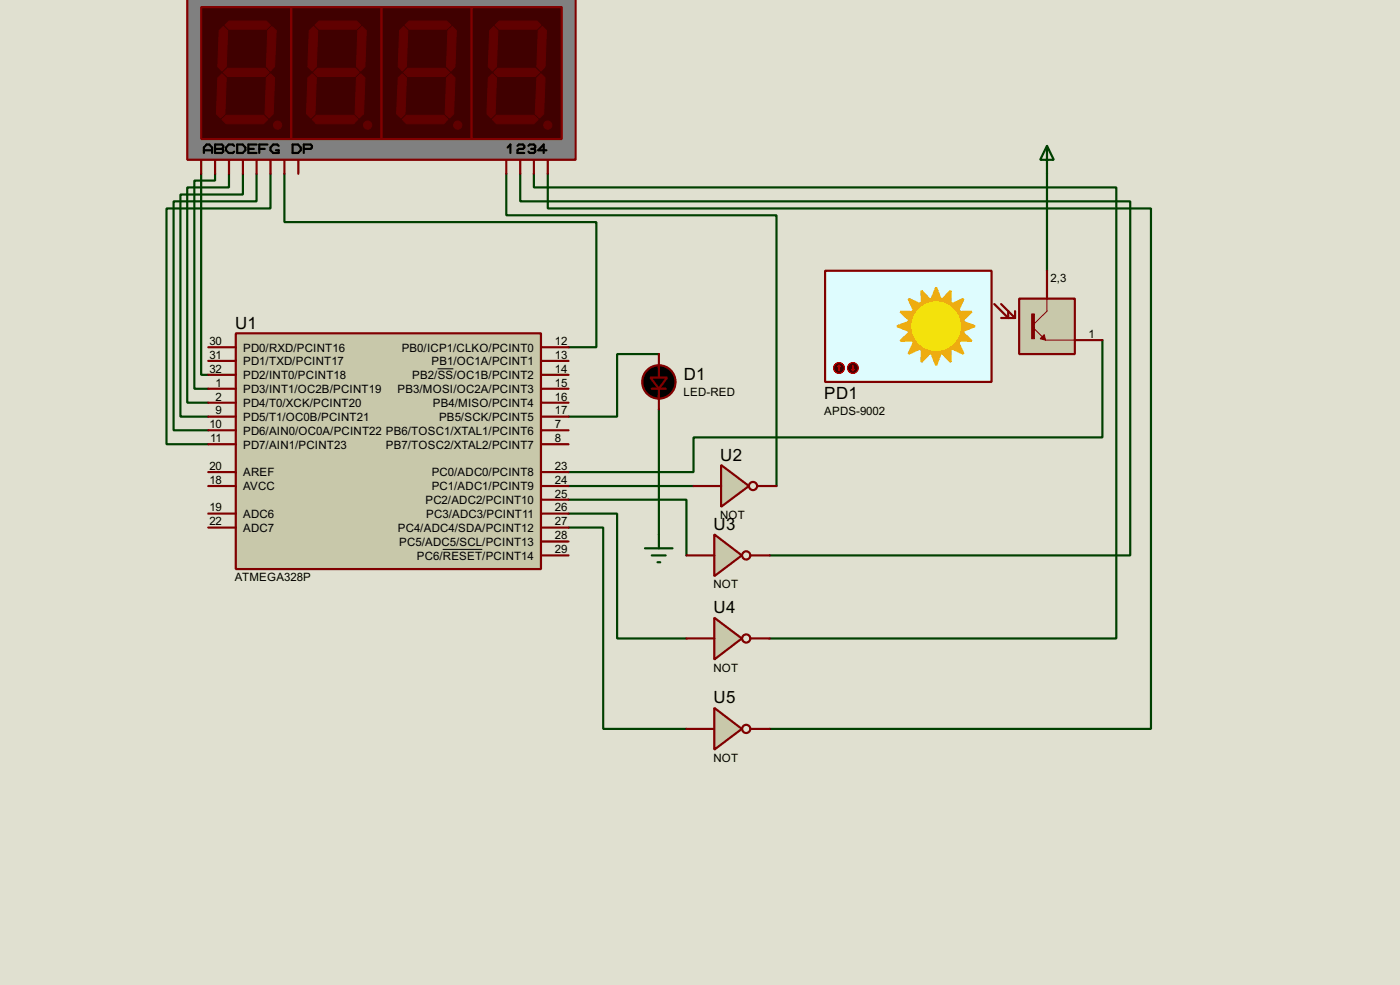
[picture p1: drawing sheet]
<svg xmlns="http://www.w3.org/2000/svg" width="256mm" height="180mm" viewBox="0 0 256 180" stroke-linecap="round" stroke-linejoin="round" font-family="sans-serif">
<path d="M0 0h256.5v180.3h-256.5z" fill="#e0e0d0"/>
<g fill="none" stroke="#004000" stroke-width=".4">
<path d="M36.9 31.8v36.8h1.3M39.4 31.8v1.3h-3.8v38.1h2.6M42 31.8v2.5h-7.7v39.4h3.9M44.5 31.8v3.8h-11.4v40.7h5.1M47 31.8v5.1h-15.2v41.9h6.4M49.6 31.8v6.4h-19.1v43.1h7.7M52.1 31.8v8.9h57.2v22.9h-5.1M92.8 31.8v7.6h49.5v49.6M95.3 31.8v5.1h111.8v64.8h-66.1M97.8 31.8v2.5h106.7v82.6h-63.5M100.4 31.8v6.4h110.5v95.2h-69.9M191.8 31.8v17.8"/>
<path d="M120.7 64.8h-7.6v11.5h-8.9M120.7 75v22.8M202 62.3v17.8h-74.9v6.3h-22.9M104.2 91.5h21.6v10.2M104.2 94h8.9v22.9h12.7M104.2 96.6h6.3v36.8h15.3M104.2 89h22.9"/>
</g>
<path d="M43.2 61h55.9v43.2h-55.9z" fill="#c8c8aa" stroke="#800000" stroke-width=".4"/>
<g fill="none" stroke="#800000" stroke-width=".4">
<path d="M38.2 63.6h5M38.2 66.1h5M38.2 71.2h5M38.2 68.6h5M38.2 78.8h5M38.2 76.3h5M38.2 73.7h5M99.1 63.6h5.1M99.1 66.1h5.1M99.1 71.2h5.1M99.1 68.6h5.1M99.1 78.8h5.1"/>
<path d="M99.1 76.3h5.1M99.1 73.7h5.1M38.2 81.3h5M38.2 96.6h5M38.2 94h5M38.2 89h5M38.2 86.4h5M99.1 81.3h5.1M99.1 99.1h5.1M99.1 96.6h5.1M99.1 94h5.1M99.1 91.5h5.1"/>
<path d="M99.1 89h5.1M99.1 86.4h5.1M99.1 101.7h5.1"/>
</g>
<path d="M80.2 67.5h2.9M81.1 100.6h7.3" fill="none" stroke="#000" stroke-width=".18"/>
<path d="M34.3 -.1h71.2v29.4h-71.2z" fill="#808080" stroke="#800000" stroke-width=".4"/>
<path d="M36.9 1.3h16.5v24.2h-16.5z" fill="#400000" stroke="#800000" stroke-width=".4"/>
<g fill="#600000" stroke="#600000" stroke-width=".18">
<path d="M41.2 4.6l.8-.7h6.8l.8 .7-.8 .8h-6.8z" fill-rule="evenodd"/>
<path d="M49.8 4.9l.8 .7-.3 6.6-.7 .8-.8-.8 .3-6.6z" fill-rule="evenodd"/>
<path d="M40.9 13.3l.8-.8h6.9l.7 .8-.7 .7h-6.9z" fill-rule="evenodd"/>
<path d="M40.2 5.6l.7-.7 .8 .7-.2 6.6-.8 .8-.8-.8z" fill-rule="evenodd"/>
<path d="M48.8 14.3l.8-.8 .7 .8-.2 6.6-.8 .7-.7-.7z" fill-rule="evenodd"/>
<path d="M40.7 21.9l.8-.8h6.8l.8 .8-.8 .8h-6.8z" fill-rule="evenodd"/>
<path d="M39.9 14.3l.8-.8 .8 .8-.3 6.6-.8 .7-.7-.7z" fill-rule="evenodd"/>
</g>
<path d="M53.4 1.3h16.5v24.2h-16.5z" fill="#400000" stroke="#800000" stroke-width=".4"/>
<g fill="#600000" stroke="#600000" stroke-width=".18">
<path d="M57.7 4.6l.8-.7h6.8l.8 .7-.8 .8h-6.8z" fill-rule="evenodd"/>
<path d="M65.6 5.6l.7-.7 .8 .7-.2 6.6-.8 .8-.8-.8z" fill-rule="evenodd"/>
<path d="M58.2 12.5h6.9l.7 .8-.7 .7h-6.9l-.7-.7z" fill-rule="evenodd"/>
<path d="M56.7 5.6l.8-.7 .7 .7-.2 6.6-.8 .8-.8-.8z" fill-rule="evenodd"/>
<path d="M65.3 14.3l.8-.8 .8 .8-.3 6.6-.8 .7-.7-.7z" fill-rule="evenodd"/>
<path d="M57.2 21.9l.8-.8h6.8l.8 .8-.8 .8h-6.8z" fill-rule="evenodd"/>
<path d="M56.4 14.3l.8-.8 .8 .8-.3 6.6-.7 .7-.8-.7z" fill-rule="evenodd"/>
<circle cx="50.8" cy="22.9" r=".75"/>
<circle cx="67.3" cy="22.9" r=".75"/>
</g>
<path d="M69.9 1.3h16.5v24.2h-16.5z" fill="#400000" stroke="#800000" stroke-width=".4"/>
<g fill="#600000" stroke="#600000" stroke-width=".18">
<path d="M74.2 4.6l.8-.7h6.8l.8 .7-.8 .8h-6.8z" fill-rule="evenodd"/>
<path d="M82.1 5.6l.8-.7 .7 .7-.2 6.6-.8 .8-.8-.8z" fill-rule="evenodd"/>
<path d="M74 13.3l.7-.8h6.9l.8 .8-.8 .7h-6.9z" fill-rule="evenodd"/>
<path d="M73.2 5.6l.8-.7 .7 .7-.2 6.6-.8 .8-.7-.8z" fill-rule="evenodd"/>
<path d="M81.8 14.3l.8-.8 .8 .8-.3 6.6-.7 .7-.8-.7z" fill-rule="evenodd"/>
<path d="M73.7 21.9l.8-.8h6.8l.8 .8-.8 .8h-6.8z" fill-rule="evenodd"/>
<path d="M73 14.3l.7-.8 .8 .8-.3 6.6-.7 .7-.8-.7z" fill-rule="evenodd"/>
<circle cx="83.8" cy="22.9" r=".75"/>
</g>
<path d="M86.4 1.3h16.5v24.2h-16.5z" fill="#400000" stroke="#800000" stroke-width=".4"/>
<g fill="#600000" stroke="#600000" stroke-width=".18">
<path d="M90.7 4.6l.8-.7h6.9l.7 .7-.7 .8h-6.9z" fill-rule="evenodd"/>
<path d="M98.6 5.6l.8-.7 .7 .7-.2 6.6-.8 .8-.7-.8z" fill-rule="evenodd"/>
<path d="M90.5 13.3l.7-.8h6.9l.8 .8-.8 .7h-6.9z" fill-rule="evenodd"/>
<path d="M89.7 5.6l.8-.7 .7 .7-.2 6.6-.8 .8-.7-.8z" fill-rule="evenodd"/>
<path d="M98.4 14.3l.7-.8 .8 .8-.3 6.6-.7 .7-.8-.7z" fill-rule="evenodd"/>
<path d="M91 21.1h6.8l.8 .8-.8 .8h-6.8l-.8-.8z" fill-rule="evenodd"/>
<path d="M89.5 14.3l.7-.8 .8 .8-.3 6.6-.7 .7-.8-.7z" fill-rule="evenodd"/>
<circle cx="100.3" cy="22.9" r=".75"/>
</g>
<g fill="none" stroke="#000" stroke-width=".4">
<path d="M37.4 28v-1l.5-.5h.5l.5 .5v1M37.4 27.5h1.5M39.4 26.5h1.3l.2 .2v.3l-.2 .3 .2 .2v.3l-.2 .2h-1.3zM39.4 27.3h1.3M42.9 26.7l-.2-.2h-.8l-.5 .5v.5l.5 .5h.8l.2-.2M43.5 26.5h1l.5 .5v.5l-.5 .5h-1zM45.5 27.3h1M47 26.5h-1.5v1.5h1.5M47.5 27.3h1M49 26.5h-1.5v1.5M51.1 26.7l-.3-.2h-.7l-.5 .5v.5l.5 .5h1v-.5h-.5M53.6 26.5h1l.5 .5v.5l-.5 .5h-1z"/>
<path d="M55.7 27.3h1.2l.3-.3v-.3l-.3-.2h-1.2v1.5M93 27l.5-.5v1.5M94.8 26.7l.3-.2h.7l.3 .2v.3l-.3 .3h-.7l-.3 .2v.5h1.3M96.8 26.7l.3-.2h.7l.3 .2v.3l-.3 .3M97.3 27.3h.5M97.8 27.3l.3 .2v.3l-.3 .2h-.7l-.3-.2M100.1 27.5h-1.5l1-1v1.5"/>
</g>
<g fill="none" stroke="#800000" stroke-width=".4">
<path d="M36.9 29.3v2.5M39.4 29.3v2.5M42 29.3v2.5M44.5 29.3v2.5M47 29.3v2.5M49.6 29.3v2.5M52.1 29.3v2.5M54.7 29.3v2.5M92.8 29.3v2.5M95.3 29.3v2.5M97.8 29.3v2.5M100.4 29.3v2.5"/>
<path d="M119.4 71.2h2.6M120.7 64.8v4.3M120.7 71.2v3.8"/>
</g>
<g fill="#000" stroke="#800000" stroke-width=".4">
<path d="M119.2 69.1h3l-1.5 2.1z"/>
<circle cx="120.7" cy="69.9" r="3.1"/>
</g>
<path d="M191.8 26.7l1.3 2.6h-2.5zM191.8 26.7v5.1M120.7 97.8v2.6M118.2 100.4h5M119.4 101.7h2.6M120.5 102.9h.5" fill="none" stroke="#004000" stroke-width=".4"/>
<path d="M151.2 49.6h30.5v20.3h-30.5z" fill="#defcfe" stroke="#800000" stroke-width=".4"/>
<g fill="#eeac11" stroke="#eeac11" stroke-width=".4">
<path d="M171.5 52.6l.8 2.1h-1.6z"/>
<path d="M170.7 64.8h1.6l-.8 2.1z"/>
<path d="M176.6 59l2 .7-2 .8z"/>
<path d="M164.4 59.7l2-.7v1.5z"/>
<path d="M166.5 54.7l1.9 .9-1 1.1z"/>
<path d="M175.6 62.8l.9 2-1.9-.9z"/>
<path d="M167.4 62.8l1 1.1-1.9 .9z"/>
<path d="M174.6 55.6l1.9-.9-.9 2z"/>
<path d="M168.8 53.2l1.5 1.6-1.4 .6z"/>
<path d="M165 57.1h2.1l-.5 1.5z"/>
<path d="M172.7 64.7l1.4-.6 .1 2.2z"/>
<path d="M176.4 60.9l1.6 1.5-2.1-.1z"/>
<path d="M174.2 53.2l-.1 2.2-1.4-.6z"/>
<path d="M168.9 64.1l1.4 .6-1.5 1.6z"/>
<path d="M175.9 57.1h2.1l-1.6 1.5z"/>
<path d="M165 62.4l1.6-1.5 .5 1.4z"/>
<circle cx="171.5" cy="59.7" r="5.1"/>
</g>
<circle cx="171.5" cy="59.7" r="4.4" fill="#f3e20c" stroke="#f3e20c" stroke-width=".4"/>
<path d="M186.7 54.7h10.2v10.1h-10.2z" fill="#c8c8aa" stroke="#800000" stroke-width=".4"/>
<path d="M189 57.5h.5v4.5h-.5z" fill="#800000" stroke="#800000" stroke-width=".18"/>
<path d="M189.3 60l2.3 2.3h5.3M191.8 54.7v2.3l-2.5 2.5" fill="none" stroke="#800000" stroke-width=".18"/>
<path d="M190.6 62l.7-.7 .3 1z" fill="#800000" stroke="#800000" stroke-width=".18"/>
<path d="M182.2 55.7l2.5 2.5v-1.2M183.4 55.7l2.6 2.5M183.4 58.2h2.6M186 57v1.2M191.8 49.6v5.1M196.9 62.3h5.1" fill="none" stroke="#800000" stroke-width=".4"/>
<circle cx="153.7" cy="67.4" r="1" fill="#400000" stroke="#f00" stroke-width=".2"/>
<path d="M153.7 66.9l-.2 .2M153.7 66.9l.3 .2M153.7 66.9v1" fill="none" stroke="#f00" stroke-width=".2"/>
<circle cx="156.2" cy="67.4" r="1" fill="#400000" stroke="#f00" stroke-width=".2"/>
<path d="M156 67.6l.3 .3M156.3 66.9v1M156.5 67.6l-.2 .3" fill="none" stroke="#f00" stroke-width=".2"/>
<path d="M132.1 85.1l5.1 3.9-5.1 3.8z" fill="#c8c8aa" stroke="#800000" stroke-width=".4"/>
<g fill="none" stroke="#800000" stroke-width=".4">
<path d="M127.1 89h5M138.7 89h3.6"/>
<circle cx="137.9" cy="89" r=".75"/>
</g>
<path d="M130.9 97.8l5 3.9-5 3.8z" fill="#c8c8aa" stroke="#800000" stroke-width=".4"/>
<g fill="none" stroke="#800000" stroke-width=".4">
<path d="M125.8 101.7h5.1M137.5 101.7h3.5"/>
<circle cx="136.7" cy="101.7" r=".75"/>
</g>
<path d="M130.9 113.1l5 3.8-5 3.8z" fill="#c8c8aa" stroke="#800000" stroke-width=".4"/>
<g fill="none" stroke="#800000" stroke-width=".4">
<path d="M125.8 116.9h5.1M137.5 116.9h3.5"/>
<circle cx="136.7" cy="116.9" r=".75"/>
</g>
<path d="M130.9 129.6l5 3.8-5 3.8z" fill="#c8c8aa" stroke="#800000" stroke-width=".4"/>
<g fill="none" stroke="#800000" stroke-width=".4">
<path d="M125.8 133.4h5.1M137.5 133.4h3.5"/>
<circle cx="136.7" cy="133.4" r=".75"/>
</g>
<g font-size="3.5">
<text x="43.1" y="60.2">U1</text>
<text x="125.3" y="69.5">D1</text>
<text x="151" y="73">PD1</text>
<text x="132" y="84.3">U2</text>
<text x="130.7" y="97">U3</text>
<text x="130.7" y="112.3">U4</text>
<text x="130.7" y="128.8">U5</text>
</g>
<g font-size="2.4">
<text x="192.5" y="51.7">2,3</text>
<text x="38.4" y="65.6">31</text>
<text x="38.4" y="63.1">30</text>
<text x="44.5" y="64.4">PD0/RXD/PCINT16</text>
<text x="73.6" y="64.4">PB0/ICP1/CLKO/PCINT0</text>
<text x="101.7" y="63.1">12</text>
<text x="101.7" y="65.6">13</text>
<text x="199.4" y="61.9">1</text>
<text x="38.4" y="68.2">32</text>
<text x="39.5" y="70.8">1</text>
<text x="44.5" y="72">PD3/INT1/OC2B/PCINT19</text>
<text x="44.5" y="69.4">PD2/INT0/PCINT18</text>
<text x="44.5" y="66.9">PD1/TXD/PCINT17</text>
<text x="72.8" y="72">PB3/MOSI/OC2A/PCINT3</text>
<text x="75.5" y="69.4">PB2/SS/OC1B/PCINT2</text>
<text x="79" y="66.9">PB1/OC1A/PCINT1</text>
<text x="101.7" y="70.8">15</text>
<text x="101.7" y="68.2">14</text>
<text x="39.5" y="75.8">9</text>
<text x="39.5" y="73.3">2</text>
<text x="44.5" y="77.1">PD5/T1/OC0B/PCINT21</text>
<text x="44.5" y="74.5">PD4/T0/XCK/PCINT20</text>
<text x="79.3" y="74.5">PB4/MISO/PCINT4</text>
<text x="80.4" y="77.1">PB5/SCK/PCINT5</text>
<text x="101.7" y="73.3">16</text>
<text x="101.7" y="75.8">17</text>
<text x="125.2" y="72.5">LED-RED</text>
<text x="151" y="75.9">APDS-9002</text>
<text x="38.4" y="78.3">10</text>
<text x="38.5" y="80.9">11</text>
<text x="44.5" y="79.6">PD6/AIN0/OC0A/PCINT22 PB6/TOSC1/XTAL1/PCINT6</text>
<text x="44.5" y="82.1">PD7/AIN1/PCINT23</text>
<text x="70.7" y="82.1">PB7/TOSC2/XTAL2/PCINT7</text>
<text x="101.7" y="80.9">8</text>
<text x="101.7" y="78.3">7</text>
<text x="38.4" y="88.5">18</text>
<text x="38.4" y="86">20</text>
<text x="44.5" y="89.8">AVCC</text>
<text x="44.5" y="87.2">AREF</text>
<text x="79.1" y="89.8">PC1/ADC1/PCINT9</text>
<text x="79.1" y="87.2">PC0/ADC0/PCINT8</text>
<text x="101.7" y="88.5">24</text>
<text x="101.7" y="86">23</text>
<text x="38.4" y="93.6">19</text>
<text x="44.5" y="94.8">ADC6</text>
<text x="77.9" y="92.3">PC2/ADC2/PCINT10</text>
<text x="78.1" y="94.8">PC3/ADC3/PCINT11</text>
<text x="101.7" y="93.6">26</text>
<text x="101.7" y="91.1">25</text>
<text x="131.9" y="95">NOT</text>
<text x="38.4" y="96.2">22</text>
<text x="44.5" y="97.4">ADC7</text>
<text x="72.9" y="97.4">PC4/ADC4/SDA/PCINT12</text>
<text x="73.1" y="99.9">PC5/ADC5/SCL/PCINT13</text>
<text x="101.7" y="101.2">29</text>
<text x="101.7" y="98.7">28</text>
<text x="101.7" y="96.2">27</text>
<text x="43" y="106.4">ATMEGA328P</text>
<text x="76.4" y="102.5">PC6/RESET/PCINT14</text>
<text x="130.7" y="107.7">NOT</text>
<text x="130.7" y="122.9">NOT</text>
<text x="130.7" y="139.4">NOT</text>
</g>
</svg>
